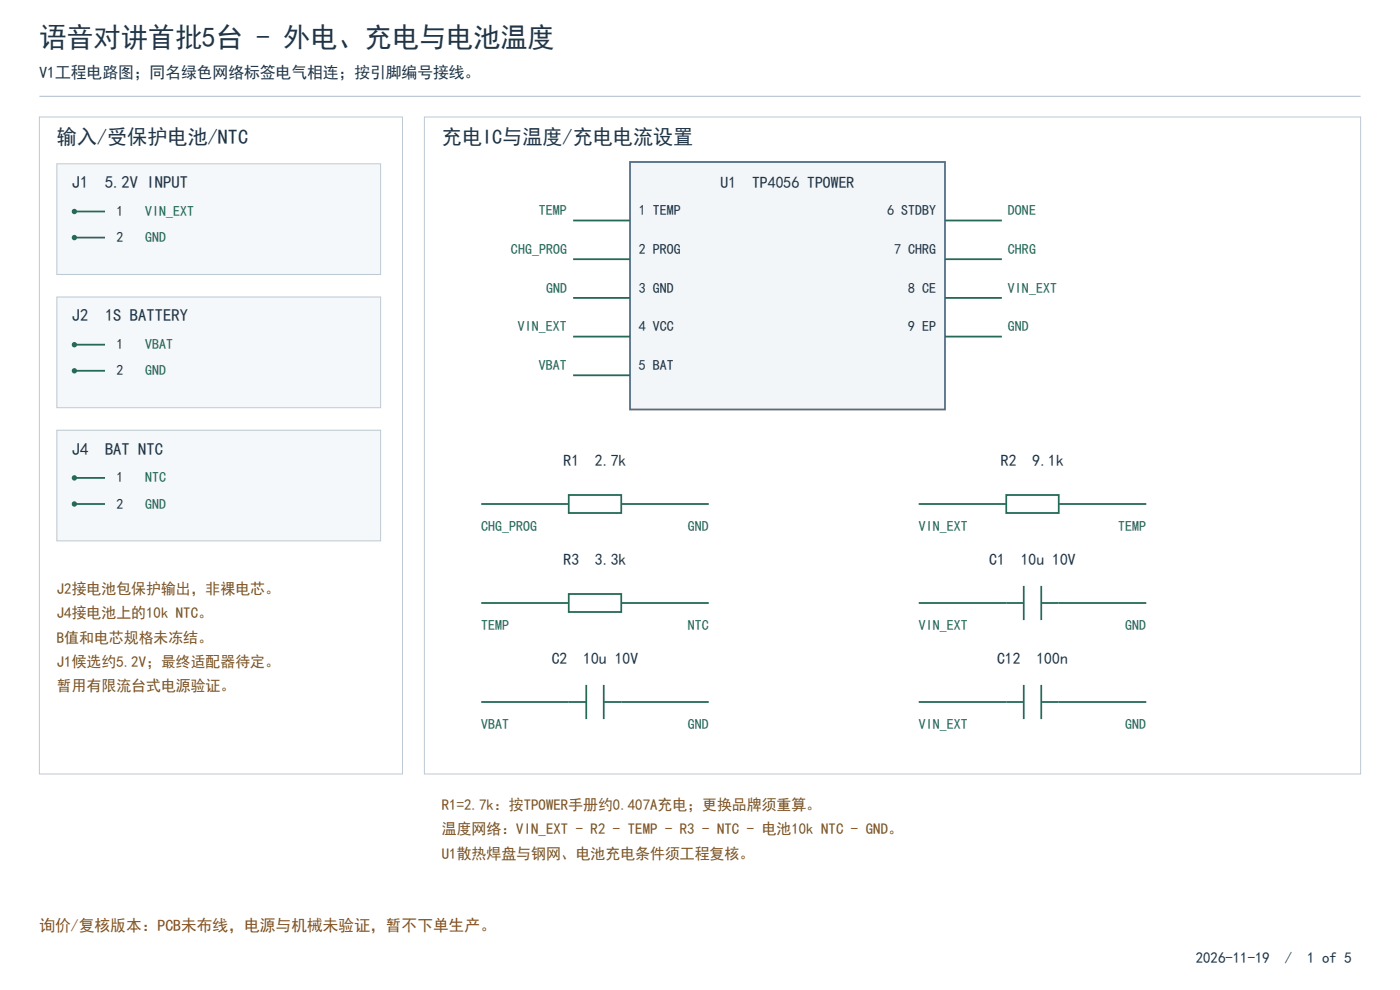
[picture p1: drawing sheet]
<svg xmlns="http://www.w3.org/2000/svg" width="396mm" height="280mm" viewBox="0 0 396 280" stroke-linecap="round" stroke-linejoin="round" font-family="sans-serif">
<path d="M11.1 27.2h373.8" fill="none" stroke="#aebdca" stroke-width=".28"/>
<path d="M11.1 33.1h102.8v185.8h-102.8z" fill-rule="evenodd" fill="#fff" stroke="#bcc9d4" stroke-width=".28"/>
<path d="M16.1 46.3h91.6v31.3h-91.6z" fill-rule="evenodd" fill="#f5f8fa" stroke="#bcc9d4" stroke-width=".28"/>
<path d="M21 59.8h8.7" fill="none" stroke="#246a57" stroke-width=".5"/>
<circle cx="21" cy="59.8" r=".75" fill="#246a57"/>
<path d="M21 67.2h8.7" fill="none" stroke="#246a57" stroke-width=".5"/>
<circle cx="21" cy="67.2" r=".75" fill="#246a57"/>
<path d="M16.1 84h91.6v31.3h-91.6z" fill-rule="evenodd" fill="#f5f8fa" stroke="#bcc9d4" stroke-width=".28"/>
<path d="M21 97.5h8.7" fill="none" stroke="#246a57" stroke-width=".5"/>
<circle cx="21" cy="97.5" r=".75" fill="#246a57"/>
<path d="M21 104.9h8.7" fill="none" stroke="#246a57" stroke-width=".5"/>
<circle cx="21" cy="104.9" r=".75" fill="#246a57"/>
<path d="M16.1 121.7h91.6v31.3h-91.6z" fill-rule="evenodd" fill="#f5f8fa" stroke="#bcc9d4" stroke-width=".28"/>
<path d="M21 135.2h8.7" fill="none" stroke="#246a57" stroke-width=".5"/>
<circle cx="21" cy="135.2" r=".75" fill="#246a57"/>
<path d="M21 142.5h8.7" fill="none" stroke="#246a57" stroke-width=".5"/>
<circle cx="21" cy="142.6" r=".75" fill="#246a57"/>
<path d="M120 33.1h264.9v185.8h-264.9z" fill-rule="evenodd" fill="#fff" stroke="#bcc9d4" stroke-width=".28"/>
<path d="M178.2 45.8h89.1v70h-89.1z" fill-rule="evenodd" fill="#f3f6f9" stroke="#526d85" stroke-width=".5"/>
<path d="M162.1 62.4h16.1M162.1 73.3h16.1M267.3 62.4h16.1M267.3 73.3h16.1M162.1 84.3h16.1M162.1 95.2h16.1M267.3 84.3h16.1M267.3 95.2h16.1M162.1 106.1h16.1M136.1 142.5h24.8M175.7 142.5h24.8" fill="none" stroke="#246a57" stroke-width=".5"/>
<path d="M160.9 140h14.8v5.1h-14.8z" fill-rule="evenodd" fill="#fff" stroke="#246a57" stroke-width=".5"/>
<path d="M259.9 142.5h24.7M299.5 142.5h24.7" fill="none" stroke="#246a57" stroke-width=".5"/>
<path d="M284.6 140h14.9v5.1h-14.9z" fill-rule="evenodd" fill="#fff" stroke="#246a57" stroke-width=".5"/>
<path d="M136.1 170.5h24.8M175.7 170.5h24.8" fill="none" stroke="#246a57" stroke-width=".5"/>
<path d="M160.9 168h14.8v5.1h-14.8z" fill-rule="evenodd" fill="#fff" stroke="#246a57" stroke-width=".5"/>
<path d="M259.9 170.5h29.7M289.6 165.7v9.7M294.5 170.5h29.7M294.5 165.7v9.7M136.1 198.5h29.7M165.8 193.7v9.7M170.8 198.5h29.7M170.8 193.7v9.7M259.9 198.5h29.7M289.6 193.7v9.7M294.5 193.7v9.7M294.5 198.5h29.7" fill="none" stroke="#246a57" stroke-width=".5"/>
<text font-size="7.9" fill="#213547" x="11.1" y="13.2">语音对讲首批5台 - 外电、充电与电池温度</text>
<g font-size="5.9" fill="#213547">
<text x="16.1" y="40.7">输入/受保护电池/NTC</text>
<text x="125" y="40.7">充电IC与温度/充电电流设置</text>
</g>
<g font-size="4.8" fill="#213547">
<text x="20.3" y="53.2">J1</text>
<text x="29.7" y="53.2">5.2V INPUT</text>
<text x="20.3" y="90.9">J2</text>
<text x="29.7" y="90.9">1S BATTERY</text>
<text x="20.3" y="128.5">J4</text>
<text x="29.7" y="128.5">BAT NTC</text>
</g>
<g font-size="4.6" fill="#213547">
<text x="11.1" y="22.1">V1工程电路图；同名绿色网络标签电气相连；按引脚编号接线。</text>
<text x="203.8" y="53.2">U1</text>
<text x="212.7" y="53.2">TP4056 TPOWER</text>
<text x="159.4" y="131.9">R1</text>
<text x="168.3" y="131.9">2.7k</text>
<text x="283.1" y="131.9">R2</text>
<text x="292.1" y="131.9">9.1k</text>
<text x="159.4" y="159.9">R3</text>
<text x="168.3" y="159.9">3.3k</text>
<text x="279.8" y="159.9">C1</text>
<text x="288.7" y="159.9">10u 10V</text>
<text x="156" y="187.9">C2</text>
<text x="165" y="187.9">10u 10V</text>
<text x="282" y="187.9">C12</text>
<text x="293.2" y="187.9">100n</text>
</g>
<text font-size="4.6" fill="#9b4b16" x="11.1" y="263.2">询价/复核版本：PCB未布线，电源与机械未验证，暂不下单生产。</text>
<g font-size="4.3" fill="#735223">
<text x="16.1" y="168">J2接电池包保护输出，非裸电芯。</text>
<text x="16.1" y="174.9">J4接电池上的10k NTC。</text>
<text x="16.1" y="181.7">B值和电芯规格未冻结。</text>
<text x="16.1" y="188.6">J1候选约5.2V；最终适配器待定。</text>
<text x="16.1" y="195.5">暂用有限流台式电源验证。</text>
<text x="125" y="229.1">R1=2.7k：按TPOWER手册约0.407A充电；更换品牌须重算。</text>
<text x="125" y="236">温度网络：VIN_EXT - R2 - TEMP - R3 - NTC - 电池10k NTC - GND。</text>
<text x="125" y="242.8">U1散热焊盘与钢网、电池充电条件须工程复核。</text>
</g>
<g font-size="4.3" fill="#213547">
<text x="338.2" y="272.4">2026-11-19</text>
<text x="363.5" y="272.4">/</text>
<text x="369.8" y="272.4">1 of 5</text>
</g>
<g font-size="4.1" fill="#213547">
<text x="32.9" y="61.1">1</text>
<text x="180.7" y="60.8">1 TEMP</text>
<text x="251" y="60.8">6 STDBY</text>
<text x="32.9" y="68.5">2</text>
<text x="180.7" y="71.8">2 PROG</text>
<text x="252.9" y="71.8">7 CHRG</text>
<text x="180.7" y="82.7">3 GND</text>
<text x="256.9" y="82.7">8 CE</text>
<text x="180.7" y="93.7">4 VCC</text>
<text x="256.9" y="93.7">9 EP</text>
<text x="32.9" y="98.8">1</text>
<text x="32.9" y="106.1">2</text>
<text x="180.7" y="104.6">5 BAT</text>
<text x="32.9" y="136.4">1</text>
<text x="32.9" y="143.8">2</text>
</g>
<g font-size="4.1" fill="#246a57">
<text x="41.1" y="61.1">VIN_EXT</text>
<text x="152.5" y="60.8">TEMP</text>
<text x="285.1" y="60.8">DONE</text>
<text x="41.1" y="68.5">GND</text>
<text x="144.5" y="71.8">CHG_PROG</text>
<text x="285.1" y="71.8">CHRG</text>
<text x="154.4" y="82.7">GND</text>
<text x="285.1" y="82.7">VIN_EXT</text>
<text x="146.5" y="93.7">VIN_EXT</text>
<text x="285.1" y="93.7">GND</text>
<text x="41.1" y="98.8">VBAT</text>
<text x="41.1" y="106.1">GND</text>
<text x="152.5" y="104.6">VBAT</text>
<text x="41.1" y="136.4">NTC</text>
<text x="41.1" y="143.8">GND</text>
<text x="136.1" y="150.2">CHG_PROG</text>
<text x="194.5" y="150.2">GND</text>
<text x="259.9" y="150.2">VIN_EXT</text>
<text x="316.3" y="150.2">TEMP</text>
<text x="136.1" y="178.2">TEMP</text>
<text x="194.5" y="178.2">NTC</text>
<text x="259.9" y="178.2">VIN_EXT</text>
<text x="318.3" y="178.2">GND</text>
<text x="136.1" y="206.2">VBAT</text>
<text x="194.5" y="206.2">GND</text>
<text x="259.9" y="206.2">VIN_EXT</text>
<text x="318.3" y="206.2">GND</text>
</g>
</svg>
